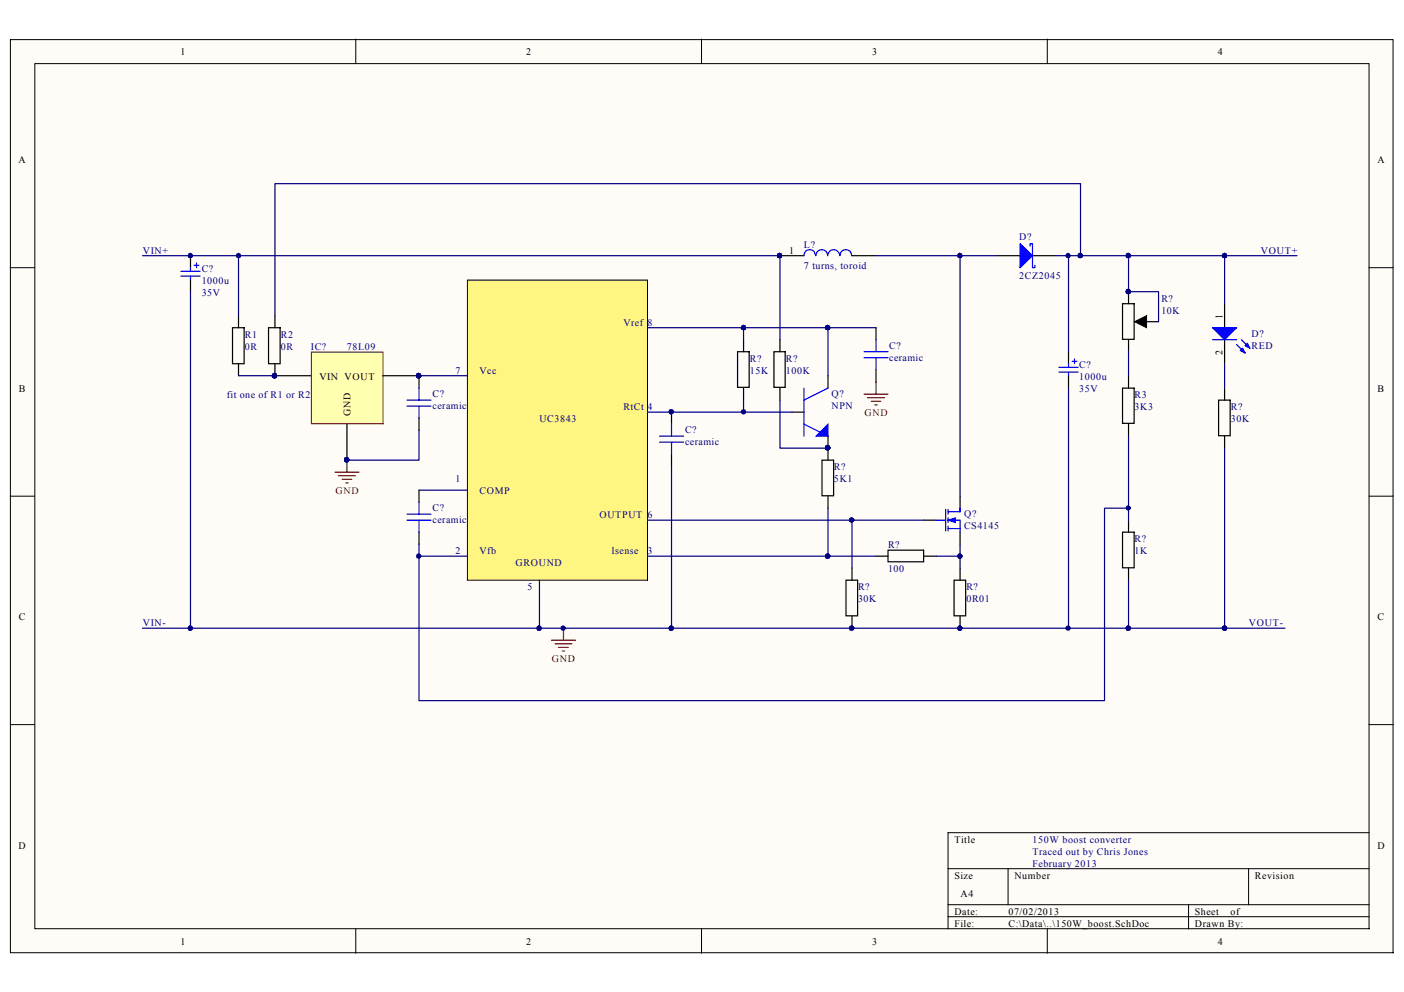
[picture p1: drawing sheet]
<svg xmlns="http://www.w3.org/2000/svg" width="297mm" height="210mm" viewBox="0 0 297 210" stroke-linecap="round" stroke-linejoin="round" font-family="sans-serif">
<path d="M2.3 8.5h292.4v193.1h-292.4z" fill="#fffcf8"/>
<path d="M2.2 8.4h292.5v193.2h-292.5z" fill="none" stroke="#000" stroke-width=".21"/>
<path d="M7.5 13.5h282.1v183h-282.1z" fill="#fffcf8"/>
<g fill="none" stroke="#000" stroke-width=".21">
<path d="M7.4 13.5h282.2v183h-282.2zM75.3 8.3v5.1M148.4 8.3v5.1M221.6 8.3v5.1M2.2 56.6h5.1M289.6 56.6h5.1M2.2 105h5.1M289.6 105h5.1M2.2 153.3h5.1M289.6 153.3h5.1M289.6 176.2h-89v20.3M75.3 196.5v5.2"/>
<path d="M148.4 196.5v5.2M200.6 183.8h89M200.6 191.4h89M200.6 194h89M213.3 183.8v7.6M221.6 196.5v5.2M251.5 191.4v5.1M264.2 183.8v7.6"/>
</g>
<g fill="none" stroke="#000" stroke-width=".25">
<path d="M40.3 54.1v2.5M40.3 59.2v2.5M165 54.1h5.1M180.3 54.1h5M88.6 79.5v2.6M175.2 79.5v2.6M226.1 74.4v2.6M226.1 79.5v2.6M259.1 64.3v5M259.1 71.9v5.1M88.6 88.5v2.5M167.6 87.2h2.5"/>
<path d="M175.2 92.3v2.5M185.3 117.7h2.6M187.9 116.4h7.5v2.5h-7.5zM195.5 110.1h2.5M195.5 117.7h2.5M203.1 105v2.5M203.1 112.6v2.5M179 122.8h2.4v7.5h-2.4zM180.3 120.2v2.6M180.3 130.4v2.5M201.8 122.8h2.5v7.5h-2.5zM203.1 120.2v2.6"/>
<path d="M203.1 130.4v2.5"/>
</g>
<g fill="#000080" stroke="#000080" stroke-width=".21">
<circle cx="40.3" cy="54.1" r=".47"/>
<circle cx="88.6" cy="79.5" r=".5"/>
<circle cx="164.9" cy="54.1" r=".47"/>
<circle cx="203.1" cy="132.9" r=".47"/>
<circle cx="180.2" cy="132.9" r=".5"/>
<circle cx="175.1" cy="94.8" r=".47"/>
</g>
<g fill="none" stroke="#00f" stroke-width=".25">
<path d="M38.3 57.4h4M38.3 58.4h4M40.3 56.6v.8M40.3 58.4v.8M41.1 56.1h1M41.6 55.6v1M170.1 54.1a1.23 1.23 0 0 1 1.2-1.3 1.23 1.23 0 0 1 1.3 1.3M172.6 54.1a1.23 1.23 0 0 1 1.3-1.3 1.23 1.23 0 0 1 1.2 1.3 1.27 1.27 0 0 1 1.3-1.3 1.27 1.27 0 0 1 1.2 1.3M177.7 54.1a1.23 1.23 0 0 1 1.2-1.3 1.23 1.23 0 0 1 1.3 1.3M224 77.7h4.1M224 78.7h4.1M226.1 77v.7"/>
<path d="M226.1 78.7v.8M226.8 76.5h1M227.3 75.9v1.1M256.5 71.9h5.1M261.6 72.9l1.8 1.8M262.6 71.9l1.8 1.8M86.1 85.9h5.1M86.1 84.7h5.1M88.6 82.1v2.6M88.6 85.9v2.6M170.1 82.1v10.2M170.1 89.7l5.1 2.6"/>
<path d="M175.2 82.1l-5.1 2.6M198 110.1h2.1M200.1 107.8v4.6M200.6 110.1h2.5v2.5M200.6 111.8h2.5M200.6 107.8v1M200.6 109.6v1M200.6 111.3v1.1M203.1 107.5v.8h-2.5"/>
</g>
<g fill="#00f" stroke="#00f" stroke-width=".21">
<path d="M200.6 110.1l1.5-.5v1z"/>
<path d="M172.6 92.3l2.6-2.6v2.6z"/>
</g>
<g fill="#00f" stroke="#00f" stroke-width=".25">
<path d="M256.5 69.3h5.1l-2.5 2.6z"/>
<path d="M262.4 74.2l.5-.5 .5 1z"/>
<path d="M263.4 73.2l.5-.6 .5 1.1z"/>
</g>
<path d="M99 59.4h38v63.4h-38z" fill="#fff681"/>
<path d="M98.9 59.3h38.1v63.5h-38.1z" fill="none" stroke="#000" stroke-width=".21"/>
<path d="M66 74.6h15v15.1h-15z" fill="#ffffb0"/>
<path d="M65.9 74.5h15.1v15.2h-15.1z" fill="none" stroke="#800000" stroke-width=".21"/>
<g fill="none" stroke="#000" stroke-width=".25">
<path d="M210.7 54.1h5.1M218.4 54.1h5.1M49.2 69.3h2.4v7.7h-2.4zM50.5 66.8v2.5M50.5 77v2.5M56.8 69.3h2.5v7.7h-2.5zM58.2 77v2.5h7.6M58.2 66.8v2.5M81 79.5h7.6M156 74.4h2.5v7.6h-2.5zM157.3 71.9v2.5M163.7 74.4h2.4v7.6h-2.4z"/>
<path d="M165 71.9v2.5M185.3 69.3v2.6M185.3 78.2v2.7M237.5 64.3h2.4v7.5h-2.4zM238.8 61.7v2.6M238.8 71.9v2.5M238.8 79.5v2.6M242.6 68.1h2.5M73.4 89.7v7.7M142.1 87.2v2.5M142.1 96.1v2.5M157.3 82.1v2.6"/>
<path d="M165 82.1v2.6M173.9 97.4h2.5v7.5h-2.5zM175.2 94.8v2.6M237.5 82.1h2.4v7.5h-2.4zM238.8 89.7v2.6M257.8 84.7h2.5v7.5h-2.5zM259.1 82.1v2.6M259.1 92.3v2.5M88.6 103.7v2.6M88.6 112.6v2.5M175.2 105v2.5M237.5 112.6h2.4v7.5h-2.4z"/>
<path d="M238.8 110.1v2.5M238.8 120.2v2.6"/>
</g>
<g fill="#000080" stroke="#000080" stroke-width=".21">
<path d="M157 86.8h.6v.7l-.3 .1-.3-.1-.2-.4z" fill-rule="evenodd"/>
<circle cx="58" cy="79.5" r=".47"/>
<circle cx="88.6" cy="79.5" r=".5"/>
<circle cx="73.4" cy="97.3" r=".47"/>
<circle cx="175.1" cy="94.8" r=".47"/>
<circle cx="203.1" cy="117.7" r=".47"/>
<circle cx="175.1" cy="117.7" r=".5"/>
<circle cx="180.2" cy="110" r=".47"/>
<circle cx="142" cy="87.2" r=".47"/>
<circle cx="157.3" cy="69.3" r=".47"/>
<circle cx="142" cy="132.9" r=".5"/>
<circle cx="203.1" cy="132.9" r=".47"/>
<circle cx="119.1" cy="132.9" r=".5"/>
<circle cx="175.1" cy="69.3" r=".5"/>
<circle cx="203.1" cy="54.1" r=".47"/>
<circle cx="225.9" cy="54.1" r=".47"/>
<circle cx="164.9" cy="54.1" r=".47"/>
<circle cx="238.7" cy="61.7" r=".5"/>
<circle cx="225.9" cy="132.9" r=".47"/>
<circle cx="238.7" cy="132.9" r=".5"/>
<circle cx="238.7" cy="54.1" r=".5"/>
<circle cx="228.5" cy="54.1" r=".5"/>
<circle cx="114" cy="132.9" r=".47"/>
<circle cx="50.4" cy="54.1" r=".47"/>
<circle cx="238.7" cy="107.5" r=".47"/>
<circle cx="88.6" cy="117.7" r=".5"/>
<circle cx="40.3" cy="132.9" r=".47"/>
<circle cx="259" cy="54.1" r=".47"/>
<circle cx="259" cy="132.9" r=".47"/>
</g>
<path d="M215.8 51.6l2.6 2.5-2.6 2.5z" fill="#00f" stroke="#00f" stroke-width=".25"/>
<g fill="none" stroke="#00f" stroke-width=".25">
<path d="M217.9 52.1v-.5h.5v5h.5v-.5M182.8 75.7h5.1M182.8 74.4h5.1M185.3 71.9v2.5M185.3 75.7v2.5M139.5 93.6h5.1M139.5 92.3h5.1M142.1 89.7v2.6M142.1 93.6v2.5M86.1 108.8h5.1M86.1 110.1h5.1M88.6 106.3v2.5"/>
<path d="M88.6 110.1v2.5"/>
</g>
<g fill="none" stroke="#000080" stroke-width=".25">
<path d="M30.1 54.1h134.9v17.8M50.5 54.1v12.7M185.3 54.1h25.4M203.1 54.1v50.9M223.5 54.1h50.9M226.1 54.1v20.3M228.6 54.1v-15.2h-170.4v27.9M238.8 54.1v7.6h6.3v6.4M259.1 54.1v10.2M40.3 61.7v71.2M50.5 79.5h7.7M88.6 79.5h10.2"/>
<path d="M137 69.3h48.3M157.3 69.3v2.6M175.2 69.3v10.2M238.8 74.4v5.1M259.1 77v5.1M88.6 91v6.4h-15.2M137 87.2h30.6M142.1 98.6v34.3M157.3 84.7v2.5M165 84.7v10.1h10.2M226.1 82.1v50.8M238.8 92.3v17.8"/>
<path d="M259.1 94.8v38.1M88.6 117.7h10.2M88.6 103.7h10.2M137 117.7h48.3M137 110.1h58.5M175.2 107.5v10.2M180.3 110.1v10.1M198 117.7h5.1M203.1 115.1v5.1M238.8 107.5h-5.1v40.8h-145.1v-33.2M30.1 132.9h241.8M114.1 122.8v10.1"/>
<path d="M238.8 122.8v10.1"/>
</g>
<g fill="none" stroke="#800000" stroke-width=".25">
<path d="M70.9 99.9h5M73.4 97.4v2.5M182.8 83.4h5.1M183.6 84.2h3.5M184.3 84.9h2.1M185.1 85.7h.5M185.3 80.9v2.5M71.6 100.7h3.6M72.4 101.4h2M73.2 102.2h.5M116.7 135.5h5.1M117.4 136.2h3.6"/>
<path d="M118.2 137h2M119 137.8h.5M119.2 132.9v2.6"/>
</g>
<path d="M240 68.1l2.6-1.3v2.5z" fill="#000" stroke="#000" stroke-width=".21"/>
<g font-size="2.1">
<text x="38.2" y="11.7">1</text>
<text x="111.3" y="11.7">2</text>
<text x="184.5" y="11.7">3</text>
<text x="257.6" y="11.7">4</text>
<text x="3.9" y="34.5">A</text>
<text x="291.4" y="34.5">A</text>
<text x="167" y="53.7">1</text>
<text x="258.7" y="67.4" transform="rotate(-90 258.7 67.4)">1</text>
<text x="258.7" y="75.1" transform="rotate(-90 258.7 75.1)">2</text>
<text x="4" y="82.9">B</text>
<text x="67.6" y="80.3">VIN VOUT</text>
<text x="291.4" y="82.9">B</text>
<text x="74.2" y="88" transform="rotate(-90 74.2 88)">GND</text>
<text x="4" y="131.2">C</text>
<text x="291.4" y="131.2">C</text>
<text x="3.9" y="179.6">D</text>
<text x="201.9" y="178.3">Title</text>
<text x="291.4" y="179.6">D</text>
<text x="201.9" y="185.9">Size</text>
<text x="214.6" y="185.9">Number</text>
<text x="265.5" y="185.9">Revision</text>
<text x="203.2" y="189.7">A4</text>
<text x="201.9" y="193.5">Date:</text>
<text x="201.9" y="196.1">File:</text>
<text x="213.4" y="193.5">07/02/2013</text>
<text x="213.4" y="196.1">C:\Data\..\150W_boost.SchDoc</text>
<text x="252.8" y="193.5">Sheet</text>
<text x="252.8" y="196.1">Drawn By:</text>
<text x="260.3" y="193.5">of</text>
<text x="38.2" y="199.9">1</text>
<text x="111.3" y="199.9">2</text>
<text x="184.5" y="199.9">3</text>
<text x="257.6" y="199.9">4</text>
</g>
<g font-size="2.1" fill="#000080">
<text x="30.2" y="53.7">VIN+</text>
<text x="170.1" y="52.4">L?</text>
<text x="215.6" y="50.9">D?</text>
<text x="266.8" y="53.7">VOUT+</text>
<text x="42.7" y="57.5">C?</text>
<text x="170.1" y="57">7 turns, toroid</text>
<text x="215.6" y="59">2CZ2045</text>
<text x="42.7" y="60">1000u</text>
<text x="42.7" y="62.6">35V</text>
<text x="245.7" y="63.8">R?</text>
<text x="51.8" y="71.5">R1</text>
<text x="59.4" y="71.5">R2</text>
<text x="131.9" y="68.9">Vref</text>
<text x="137" y="68.9">8</text>
<text x="245.7" y="66.4">10K</text>
<text x="264.8" y="71.2">D?</text>
<text x="51.8" y="74">0R</text>
<text x="59.4" y="74">0R</text>
<text x="65.8" y="74">IC?</text>
<text x="73.4" y="74">78L09</text>
<text x="158.7" y="76.5">R?</text>
<text x="166.3" y="76.5">R?</text>
<text x="188.1" y="76.3">ceramic</text>
<text x="188.1" y="73.7">C?</text>
<text x="228.3" y="77.8">C?</text>
<text x="264.8" y="73.7">RED</text>
<text x="91.5" y="83.9">C?</text>
<text x="96.4" y="79.1">7</text>
<text x="101.4" y="79.1">Vcc</text>
<text x="158.7" y="79.1">15K</text>
<text x="166.3" y="79.1">100K</text>
<text x="175.9" y="83.9">Q?</text>
<text x="228.3" y="80.3">1000u</text>
<text x="228.3" y="82.9">35V</text>
<text x="48" y="84.2">fit one of R1 or R2</text>
<text x="91.5" y="86.4">ceramic</text>
<text x="114.1" y="89.2">UC3843</text>
<text x="131.9" y="86.7">RtCt</text>
<text x="137" y="86.7">4</text>
<text x="175.9" y="86.4">NPN</text>
<text x="240" y="86.7">3K3</text>
<text x="240" y="84.2">R3</text>
<text x="260.4" y="89.2">30K</text>
<text x="260.4" y="86.7">R?</text>
<text x="144.9" y="94.1">ceramic</text>
<text x="144.9" y="91.5">C?</text>
<text x="96.4" y="101.9">1</text>
<text x="176.4" y="101.9">5K1</text>
<text x="176.4" y="99.4">R?</text>
<text x="101.4" y="104.6">COMP</text>
<text x="91.5" y="110.7">ceramic</text>
<text x="91.5" y="108.1">C?</text>
<text x="126.8" y="109.6">OUTPUT</text>
<text x="137" y="109.6">6</text>
<text x="204" y="109.4">Q?</text>
<text x="204" y="111.9">CS4145</text>
<text x="96.4" y="117.3">2</text>
<text x="101.4" y="117.3">Vfb</text>
<text x="109.1" y="119.8">GROUND</text>
<text x="129.4" y="117.3">Isense</text>
<text x="137" y="117.3">3</text>
<text x="187.9" y="116">R?</text>
<text x="240" y="117.3">1K</text>
<text x="240" y="114.7">R?</text>
<text x="111.6" y="124.9">5</text>
<text x="181.5" y="124.9">R?</text>
<text x="187.9" y="121.1">100</text>
<text x="204.5" y="124.9">R?</text>
<text x="181.5" y="127.4">30K</text>
<text x="204.5" y="127.4">0R01</text>
<text x="30.2" y="132.5">VIN-</text>
<text x="264.2" y="132.5">VOUT-</text>
<text x="218.4" y="178.3">150W boost converter</text>
<text x="218.4" y="180.8">Traced out by Chris Jones</text>
<text x="218.4" y="183.4">February 2013</text>
</g>
<g font-size="2.1" fill="#800000">
<text x="182.9" y="88">GND</text>
<text x="71" y="104.6">GND</text>
<text x="116.8" y="140.1">GND</text>
</g>
</svg>
